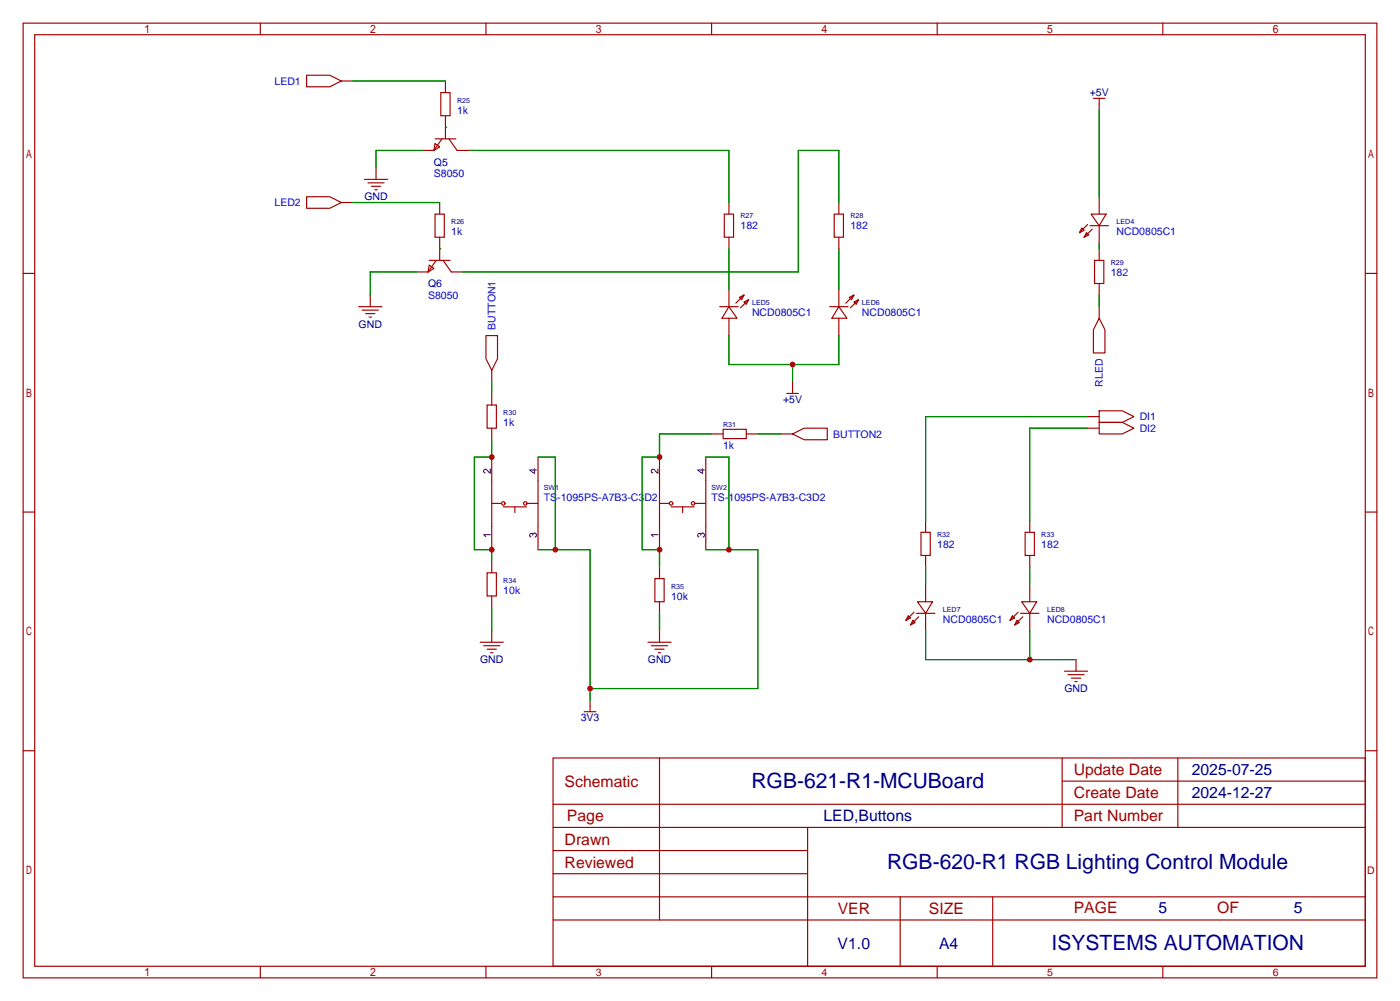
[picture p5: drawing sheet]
<svg xmlns="http://www.w3.org/2000/svg" width="307mm" height="220mm" viewBox="0 0 307 220" stroke-linecap="round" stroke-linejoin="round" font-family="sans-serif">
<g fill="none" stroke="#a10000" stroke-width=".25">
<path d="M5.1 5.1h297.2v209.5h-297.2zM7.6 7.6h292.1v204.5h-292.1zM57.1 5.1v2.5M67.3 16.5h5.1l2.5 1.3-2.5 1.2h-5.1zM74.9 17.8h2.6M97.8 17.8v2.5M106.7 5.1v2.5M156.2 5.1v2.5M205.7 5.1v2.5M255.3 5.1v2.5M80 39.4h5.1M82.5 36.8v2.6"/>
<path d="M92.7 33h2.5M95.5 31.5l1 .8-1.3 .7zM95.5 30.5h4.6M96.8 20.3h2v5.1h-2zM97 30.5l-1.8 2.5M97.8 25.4v5.1M98.6 30.5l1.7 2.5h2.6M240 21.6h2.6M241.3 21.6v2.5M67.3 43.2h5.1l2.5 1.2-2.5 1.3h-5.1zM74.9 44.4h2.6M80.8 40.1h3.5"/>
<path d="M81.5 40.9h2.1M82.3 41.7h.5M91.4 59.7h2.6M94.2 58.2l1 .7-1.2 .8zM94.2 57.1h4.6M95.5 47h2v5.1h-2zM95.8 57.1l-1.8 2.6M96.5 44.4v2.6M96.5 52.1v5M97.3 57.1l1.8 2.6h2.5M159 47h2v5.1h-2zM160 44.4v2.6"/>
<path d="M160 52.1v2.5M183.1 47h2.1v5.1h-2.1zM184.1 44.4v2.6M184.1 52.1v2.5M237.5 50l.5 .5-1 .6zM238.5 51.1l.5 .5-1 .5zM238.8 49.3l-1.8 1.8M239.3 49.5h4M239.5 47h3.3l-1.5 2.5zM239.8 50.3l-1.8 1.8M240.3 57.1h2v5.1h-2zM241.3 43.2v3.8"/>
<path d="M241.3 49.5v3.8M241.3 54.6v2.5M5.1 60h2.5M78.7 67.3h5.1M79.5 68.1h3.6M80.3 68.8h2M81 69.6h.5M81.3 64.8v2.5M106.7 73.7h2.5v5l-1.3 2.6-1.2-2.6zM158 67.3h4.1M160 67.3l1.8 2.5h-3.3zM160 63.5v3.8"/>
<path d="M160 69.8v3.9M162.3 65.3l1-.5-.5 1zM163.3 66.3l1-.5-.5 1zM163.3 64.8l-1.8 1.7M164.3 65.8l-1.7 1.8M182.1 67.3h4.1M184.1 67.3l1.8 2.5h-3.3zM184.1 63.5v3.8M184.1 69.8v3.9M186.4 65.3l1.1-.5-.6 1zM187.5 66.3l1-.5-.5 1zM187.5 64.8l-1.8 1.7"/>
<path d="M188.5 65.8l-1.8 1.8M241.3 69.8l1.3 2.6v5.1h-2.6v-5.1zM241.3 62.2v2.6M241.3 67.3v2.5M299.7 60h2.6M106.9 88.9h2.1v5.1h-2.1zM107.9 81.3v2.5M107.9 86.4v2.5M107.9 94v2.5M156.2 95.2h2.5M158.7 94.2h5.1v2.1h-5.1zM163.8 95.2h2.6"/>
<path d="M171.4 95.2h2.6M172.7 86.4h2.6M174 95.2l2.5-1.2h5.1v2.5h-5.1zM174 83.8v2.6M238.8 91.4h2.5M238.8 94h2.5M241.3 90.2h5.1l2.5 1.2-2.5 1.3h-5.1zM241.3 92.7h5.1l2.5 1.3-2.5 1.2h-5.1zM5.1 112.4h2.5M107.9 100.3v20.3M107.9 110.5h2.1M110.5 111.3h5.1"/>
<path d="M113 111.3v1.2M115.8 110.5h2.3M118.1 100.3v20.3M144.8 100.3v20.3M144.8 110.5h2M147.3 111.3h5.1M149.9 111.3v1.2M152.7 110.5h2.2M154.9 100.3v20.3M202.2 116.8h2v5.1h-2zM203.2 114.3v2.5M225 116.8h2.1v5.1h-2.1z"/>
<path d="M226.1 114.3v2.5M299.7 112.4h2.6M106.9 125.7h2.1v5.1h-2.1zM107.9 123.2v2.5M107.9 130.8v2.5M107.9 138.4v2.6M143.8 127h2v5.1h-2zM144.8 124.5v2.5M144.8 132.1v2.5M144.8 138.4v2.6M199.4 135.1l.5 .5-1 .5zM200.4 136.1l.5 .6-1 .5z"/>
<path d="M200.7 134.4l-1.8 1.7M201.2 134.6h4M201.4 132.1h3.3l-1.5 2.5zM201.7 135.4l-1.8 1.8M203.2 121.9v2.6M203.2 128.3v3.8M203.2 134.6v3.8M222.2 135.1l.6 .5-1.1 .5zM223.3 136.1l.5 .6-1 .5zM223.5 134.4l-1.8 1.7M224 134.6h4.1M224.3 132.1h3.3l-1.5 2.5z"/>
<path d="M224.5 135.4l-1.7 1.8M226.1 121.9v2.6M226.1 128.3v3.8M226.1 134.6v3.8M105.4 141h5.1M106.2 141.7h3.5M106.9 142.5h2.1M107.7 143.3h.5M128.3 156.2h2.5M129.5 153.7v2.5M142.2 141h5.1M143 141.7h3.6"/>
<path d="M143.8 142.5h2M144.5 143.3h.5M233.7 147.3h5.1M234.4 148.1h3.6M235.2 148.8h2M236 149.6h.5M236.2 144.8v2.5M5.1 164.8h2.5M121.4 166.4h178.3v45.7h-178.3zM121.4 176.5h178.3M144.8 166.4v35.5M233.2 166.4v15.2"/>
<path d="M233.2 171.4h66.5M258.6 166.4v15.2M299.7 164.8h2.6M121.4 186.7h55.9M121.4 181.6h178.3M121.4 196.8h178.3M121.4 191.8h55.9M177.3 181.6v30.5M197.6 196.8v15.3M217.9 196.8v15.3M57.1 212.1v2.5M106.7 212.1v2.5"/>
<path d="M121.4 201.9h178.3M156.2 212.1v2.5M205.7 212.1v2.5M255.3 212.1v2.5"/>
<circle cx="110.5" cy="110.5" r=".38"/>
<circle cx="115.3" cy="110.5" r=".38"/>
<circle cx="147.3" cy="110.5" r=".38"/>
<circle cx="152.1" cy="110.5" r=".38"/>
</g>
<g fill="none" stroke="#008700" stroke-width=".25">
<path d="M77.5 17.8h20.3M92.7 33h-10.2v3.8M97.8 27.9h.1M102.9 33h57.1v11.4M241.3 24.1v19.1M77.5 44.4h19M91.4 59.7h-10.1v5.1M96.5 54.6h.1M160 54.6v8.9M184.1 44.4v-11.4h-8.8v26.7h-73.7M184.1 54.6v8.9M241.3 53.3v1.3"/>
<path d="M160 73.7v6.3h24.1v-6.3M241.3 64.8v2.5M107.9 83.8v2.6M107.9 96.5v3.8h-3.8v20.3h3.8v2.6M156.2 95.2h-11.4v5.1h-3.8v20.3h3.8v3.9M166.4 95.2h5M174 80v3.8M238.8 94h-12.7v20.3M238.8 91.4h-35.6v22.9M118.1 100.3h3.8v20.3M154.9 100.3h5.1v20.3M107.9 133.3v5.1"/>
<path d="M118.1 120.6h11.4v33.1M144.8 134.6v3.8M154.9 120.6h11.5v30.5h-36.9M203.2 124.5v3.8M203.2 138.4v6.4h33M226.1 124.5v3.8M226.1 138.4v6.4"/>
</g>
<g fill="#c00">
<circle cx="174" cy="80" r=".63"/>
<circle cx="226.1" cy="144.8" r=".63"/>
<circle cx="108" cy="120.6" r=".63"/>
<circle cx="108" cy="100.3" r=".63"/>
<circle cx="129.5" cy="151.1" r=".63"/>
<circle cx="160" cy="120.6" r=".63"/>
<circle cx="121.9" cy="120.6" r=".63"/>
<circle cx="144.8" cy="120.6" r=".63"/>
<circle cx="144.8" cy="100.3" r=".63"/>
</g>
<g font-size="4.6" fill="#000080">
<text x="165" y="173.1">RGB-621-R1-MCUBoard</text>
<text x="194.7" y="190.8">RGB-620-R1 RGB Lighting Control Module</text>
<text x="230.9" y="208.6">ISYSTEMS AUTOMATION</text>
</g>
<g font-size="3.5" fill="#a00000">
<text x="124" y="172.7">Schematic</text>
<text x="235.7" y="170.1">Update Date</text>
<text x="235.7" y="175.2">Create Date</text>
<text x="124" y="185.4">Drawn</text>
<text x="124.5" y="180.3">Page</text>
<text x="235.7" y="180.3">Part Number</text>
<text x="124" y="190.4">Reviewed</text>
<text x="183.9" y="200.6">VER</text>
<text x="203.9" y="200.6">SIZE</text>
<text x="235.7" y="200.3">PAGE</text>
<text x="267.2" y="200.3">OF</text>
</g>
<g font-size="3.5" fill="#000080">
<text x="261.6" y="170.1">2025-07-25</text>
<text x="261.6" y="175.2">2024-12-27</text>
<text x="180.8" y="180.3">LED,Buttons</text>
<text x="254.3" y="200.3">5</text>
<text x="284" y="200.3">5</text>
<text x="183.9" y="208.2">V1.0</text>
<text x="206.2" y="208.2">A4</text>
</g>
<g font-size="2.3" fill="#00f">
<text x="60.3" y="18.6">LED1</text>
<text x="100.3" y="24.9">1k</text>
<text x="95.2" y="38.9">S8050</text>
<text x="60.3" y="45.3">LED2</text>
<text x="99.1" y="51.6">1k</text>
<text x="162.6" y="50.3">182</text>
<text x="186.7" y="50.3">182</text>
<text x="245.1" y="51.6">NCD0805C1</text>
<text x="94" y="65.6">S8050</text>
<text x="243.8" y="60.5">182</text>
<text x="165.1" y="69.4">NCD0805C1</text>
<text x="189.2" y="69.4">NCD0805C1</text>
<text x="108.8" y="72.4" transform="rotate(-90 108.8 72.4)">BUTTON1</text>
<text x="242.1" y="84.9" transform="rotate(-90 242.1 84.9)">RLED</text>
<text x="110.5" y="93.5">1k</text>
<text x="250.2" y="92.2">DI1</text>
<text x="250.2" y="94.8">DI2</text>
<text x="158.7" y="98.6">1k</text>
<text x="182.9" y="96.1">BUTTON2</text>
<text x="119.4" y="110">TS-1095PS-A7B3-C3D2</text>
<text x="156.2" y="110">TS-1095PS-A7B3-C3D2</text>
<text x="205.7" y="120.2">182</text>
<text x="228.6" y="120.2">182</text>
<text x="110.5" y="130.3">10k</text>
<text x="147.3" y="131.6">10k</text>
<text x="207" y="136.7">NCD0805C1</text>
<text x="229.9" y="136.7">NCD0805C1</text>
</g>
<g font-size="2.3" fill="#000080">
<text x="239.2" y="21.1">+5V</text>
<text x="95.2" y="36.4">Q5</text>
<text x="80" y="44">GND</text>
<text x="94" y="63">Q6</text>
<text x="78.7" y="71.9">GND</text>
<text x="171.9" y="88.4">+5V</text>
<text x="105.4" y="145.6">GND</text>
<text x="142.2" y="145.6">GND</text>
<text x="233.7" y="151.9">GND</text>
<text x="127.5" y="158.3">3V3</text>
</g>
<g font-size="2.3">
<text x="107.7" y="104.1" transform="rotate(-90 107.7 104.1)">2</text>
<text x="117.9" y="104.1" transform="rotate(-90 117.9 104.1)">4</text>
<text x="144.6" y="104.1" transform="rotate(-90 144.6 104.1)">2</text>
<text x="154.7" y="104.1" transform="rotate(-90 154.7 104.1)">4</text>
<text x="107.7" y="118.1" transform="rotate(-90 107.7 118.1)">1</text>
<text x="117.9" y="118.1" transform="rotate(-90 117.9 118.1)">3</text>
<text x="144.6" y="118.1" transform="rotate(-90 144.6 118.1)">1</text>
<text x="154.7" y="118.1" transform="rotate(-90 154.7 118.1)">3</text>
</g>
<g font-size="2.3" fill="#a00000">
<text x="300.2" y="191.8">D</text>
<text x="130.8" y="214.2">3</text>
<text x="180.3" y="214.2">4</text>
<text x="229.9" y="214.2">5</text>
<text x="279.4" y="214.2">6</text>
</g>
<g font-size="1.6" fill="#000080">
<text x="100.3" y="22.5">R25</text>
<text x="162.6" y="47.9">R27</text>
<text x="186.7" y="47.9">R28</text>
<text x="99.1" y="49.2">R26</text>
<text x="245.1" y="49.2">LED4</text>
<text x="243.8" y="58.1">R29</text>
<text x="165.1" y="67">LED5</text>
<text x="189.2" y="67">LED6</text>
<text x="110.5" y="91.1">R30</text>
<text x="158.7" y="93.7">R31</text>
<text x="119.4" y="107.6">SW1</text>
<text x="156.2" y="107.6">SW2</text>
<text x="205.7" y="117.8">R32</text>
<text x="228.6" y="117.8">R33</text>
<text x="110.5" y="128">R34</text>
<text x="147.3" y="129.2">R35</text>
<text x="207" y="134.3">LED7</text>
<text x="229.9" y="134.3">LED8</text>
</g>
</svg>
